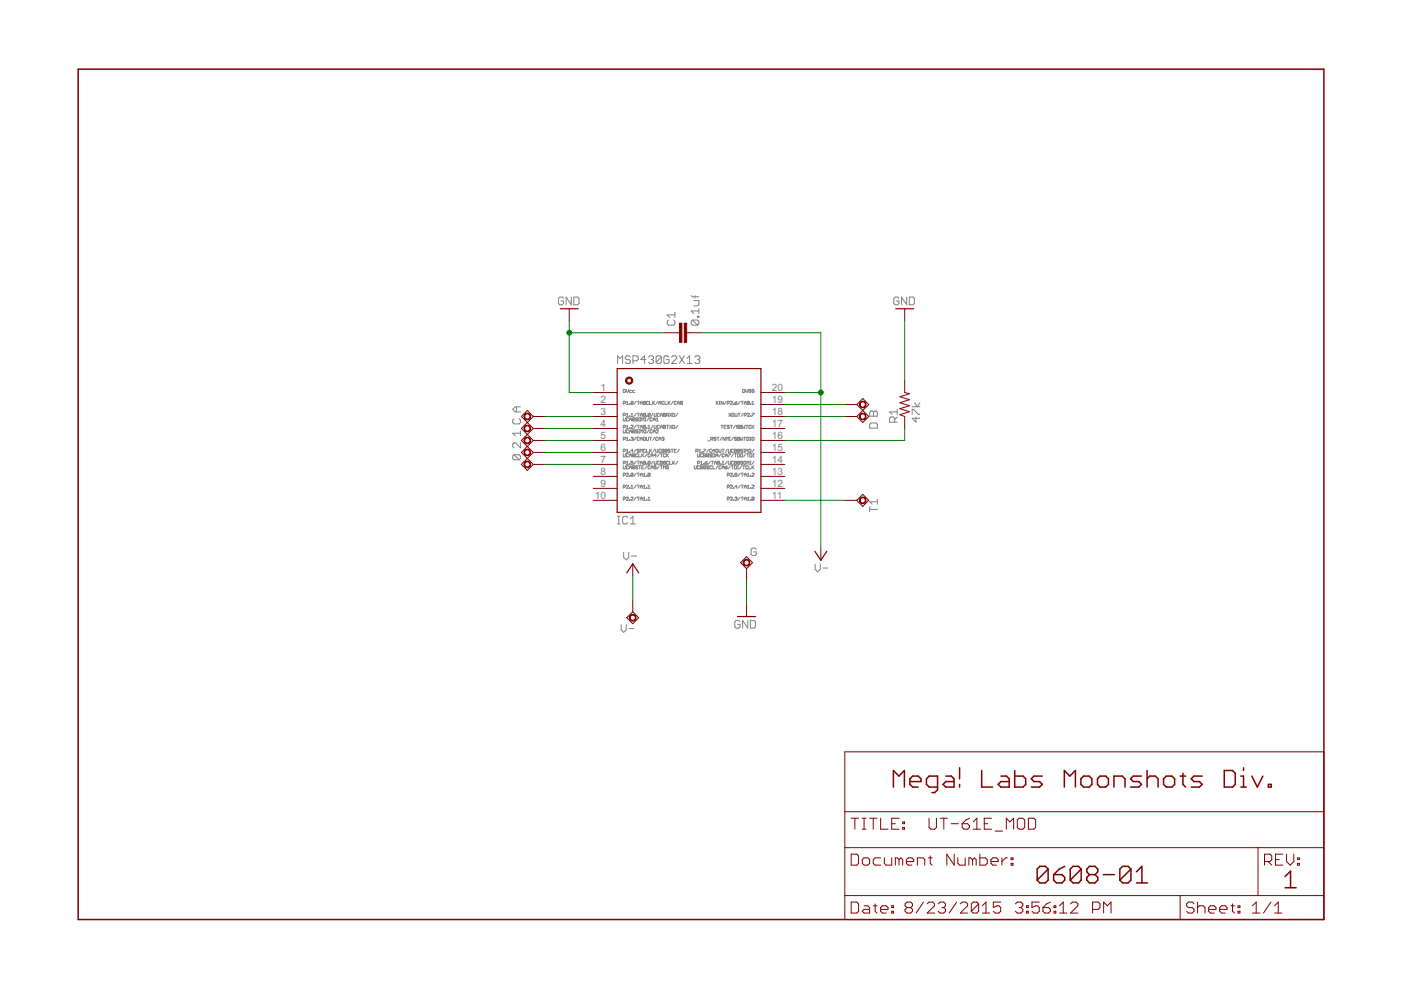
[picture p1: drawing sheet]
<?xml version="1.0" encoding="utf-8"?>
<!DOCTYPE eagle SYSTEM "eagle.dtd">
<!--
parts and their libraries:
SparkFun-Aesthetics: Licensing: Creative Commons ShareAlike 4.0 International - https://creativecommons.org/licenses/by-sa/4.0
-->
<eagle version="7.1.0">
<drawing>
<settings>
<setting alwaysvectorfont="no"/>
<setting verticaltext="up"/>
</settings>
<grid distance="0.1" unitdist="inch" unit="inch" style="lines" multiple="1" display="no" altdistance="0.01" altunitdist="inch" altunit="inch"/>
<schematic xreflabel="%F%N/%S.%C%R" xrefpart="/%S.%C%R">
<libraries>
<library name="testpad">
<symbols>
<symbol name="PPAD">
<wire x1="0" y1="-2.54" x2="1.27" y2="-1.27" width="0.1524" layer="94"/>
<wire x1="1.27" y1="-1.27" x2="0" y2="0" width="0.1524" layer="94"/>
<wire x1="0" y1="0" x2="-1.27" y2="-1.27" width="0.1524" layer="94"/>
<wire x1="-1.27" y1="-1.27" x2="0" y2="-2.54" width="0.1524" layer="94"/>
<circle x="0" y="-1.27" radius="0.635" width="0.1524" layer="94"/>
<text x="-2.54" y="-4.445" size="1.778" layer="95">&gt;NAME</text>
<text x="2.54" y="-1.27" size="1.778" layer="97">&gt;TP_SIGNAL_NAME</text>
<pin name="TP" x="0" y="2.54" visible="off" length="short" direction="in" rot="R270"/>
</symbol>
</symbols>
<devicesets>
<deviceset name="TPSQ" prefix="TP">
<gates>
<gate name="G$1" symbol="PPAD" x="0" y="0"/>
</gates>
<devices>
<device name="B1,27" package="B1,27">
<connects>
<connect gate="G$1" pin="TP" pad="TP"/>
</connects>
<technologies>
<technology name="">
<attribute name="TP_SIGNAL_NAME" value="" constant="no"/>
</technology>
</technologies>
</device>
<device name="B2,54" package="B2,54">
<connects>
<connect gate="G$1" pin="TP" pad="TP"/>
</connects>
<technologies>
<technology name="">
<attribute name="TP_SIGNAL_NAME" value="" constant="no"/>
</technology>
</technologies>
</device>
<device name="PAD1-13" package="P1-13">
<connects>
<connect gate="G$1" pin="TP" pad="TP"/>
</connects>
<technologies>
<technology name="">
<attribute name="TP_SIGNAL_NAME" value="" constant="no"/>
</technology>
</technologies>
</device>
<device name="PAD1-13Y" package="P1-13Y">
<connects>
<connect gate="G$1" pin="TP" pad="TP"/>
</connects>
<technologies>
<technology name="">
<attribute name="TP_SIGNAL_NAME" value="" constant="no"/>
</technology>
</technologies>
</device>
<device name="PAD1-17" package="P1-17">
<connects>
<connect gate="G$1" pin="TP" pad="TP"/>
</connects>
<technologies>
<technology name="">
<attribute name="TP_SIGNAL_NAME" value="" constant="no"/>
</technology>
</technologies>
</device>
<device name="PAD1-17Y" package="P1-17Y">
<connects>
<connect gate="G$1" pin="TP" pad="TP"/>
</connects>
<technologies>
<technology name="">
<attribute name="TP_SIGNAL_NAME" value="" constant="no"/>
</technology>
</technologies>
</device>
<device name="PAD1-20" package="P1-20">
<connects>
<connect gate="G$1" pin="TP" pad="TP"/>
</connects>
<technologies>
<technology name="">
<attribute name="TP_SIGNAL_NAME" value="" constant="no"/>
</technology>
</technologies>
</device>
<device name="PAD1-20Y" package="P1-20Y">
<connects>
<connect gate="G$1" pin="TP" pad="TP"/>
</connects>
<technologies>
<technology name="">
<attribute name="TP_SIGNAL_NAME" value="" constant="no"/>
</technology>
</technologies>
</device>
<device name="TP06R" package="TP06R">
<connects>
<connect gate="G$1" pin="TP" pad="TP"/>
</connects>
<technologies>
<technology name="">
<attribute name="TP_SIGNAL_NAME" value="" constant="no"/>
</technology>
</technologies>
</device>
<device name="TP06SQ" package="TP06SQ">
<connects>
<connect gate="G$1" pin="TP" pad="TP"/>
</connects>
<technologies>
<technology name="">
<attribute name="TP_SIGNAL_NAME" value="" constant="no"/>
</technology>
</technologies>
</device>
<device name="TP07R" package="TP07R">
<connects>
<connect gate="G$1" pin="TP" pad="TP"/>
</connects>
<technologies>
<technology name="">
<attribute name="TP_SIGNAL_NAME" value="" constant="no"/>
</technology>
</technologies>
</device>
<device name="TP07SQ" package="TP07SQ">
<connects>
<connect gate="G$1" pin="TP" pad="TP"/>
</connects>
<technologies>
<technology name="">
<attribute name="TP_SIGNAL_NAME" value="" constant="no"/>
</technology>
</technologies>
</device>
<device name="TP08R" package="TP08R">
<connects>
<connect gate="G$1" pin="TP" pad="TP"/>
</connects>
<technologies>
<technology name="">
<attribute name="TP_SIGNAL_NAME" value="" constant="no"/>
</technology>
</technologies>
</device>
<device name="TP08SQ" package="TP08SQ">
<connects>
<connect gate="G$1" pin="TP" pad="TP"/>
</connects>
<technologies>
<technology name="">
<attribute name="TP_SIGNAL_NAME" value="" constant="no"/>
</technology>
</technologies>
</device>
<device name="TP09R" package="TP09R">
<connects>
<connect gate="G$1" pin="TP" pad="TP"/>
</connects>
<technologies>
<technology name="">
<attribute name="TP_SIGNAL_NAME" value="" constant="no"/>
</technology>
</technologies>
</device>
<device name="TP09SQ" package="TP09SQ">
<connects>
<connect gate="G$1" pin="TP" pad="TP"/>
</connects>
<technologies>
<technology name="">
<attribute name="TP_SIGNAL_NAME" value="" constant="no"/>
</technology>
</technologies>
</device>
<device name="TP10R" package="TP10R">
<connects>
<connect gate="G$1" pin="TP" pad="TP"/>
</connects>
<technologies>
<technology name="">
<attribute name="TP_SIGNAL_NAME" value="" constant="no"/>
</technology>
</technologies>
</device>
<device name="TP10SQ" package="TP10SQ">
<connects>
<connect gate="G$1" pin="TP" pad="TP"/>
</connects>
<technologies>
<technology name="">
<attribute name="TP_SIGNAL_NAME" value="" constant="no"/>
</technology>
</technologies>
</device>
<device name="TP11R" package="TP11R">
<connects>
<connect gate="G$1" pin="TP" pad="TP"/>
</connects>
<technologies>
<technology name="">
<attribute name="TP_SIGNAL_NAME" value="" constant="no"/>
</technology>
</technologies>
</device>
<device name="TP11SQ" package="TP11SQ">
<connects>
<connect gate="G$1" pin="TP" pad="TP"/>
</connects>
<technologies>
<technology name="">
<attribute name="TP_SIGNAL_NAME" value="" constant="no"/>
</technology>
</technologies>
</device>
<device name="TP12SQ" package="TP12SQ">
<connects>
<connect gate="G$1" pin="TP" pad="TP"/>
</connects>
<technologies>
<technology name="">
<attribute name="TP_SIGNAL_NAME" value="" constant="no"/>
</technology>
</technologies>
</device>
<device name="TP12R" package="TP12R">
<connects>
<connect gate="G$1" pin="TP" pad="TP"/>
</connects>
<technologies>
<technology name="">
<attribute name="TP_SIGNAL_NAME" value="" constant="no"/>
</technology>
</technologies>
</device>
<device name="TP13R" package="TP13R">
<connects>
<connect gate="G$1" pin="TP" pad="TP"/>
</connects>
<technologies>
<technology name="">
<attribute name="TP_SIGNAL_NAME" value="" constant="no"/>
</technology>
</technologies>
</device>
<device name="TP14R" package="TP14R">
<connects>
<connect gate="G$1" pin="TP" pad="TP"/>
</connects>
<technologies>
<technology name="">
<attribute name="TP_SIGNAL_NAME" value="" constant="no"/>
</technology>
</technologies>
</device>
<device name="TP15R" package="TP15R">
<connects>
<connect gate="G$1" pin="TP" pad="TP"/>
</connects>
<technologies>
<technology name="">
<attribute name="TP_SIGNAL_NAME" value="" constant="no"/>
</technology>
</technologies>
</device>
<device name="TP16R" package="TP16R">
<connects>
<connect gate="G$1" pin="TP" pad="TP"/>
</connects>
<technologies>
<technology name="">
<attribute name="TP_SIGNAL_NAME" value="" constant="no"/>
</technology>
</technologies>
</device>
<device name="TP17R" package="TP17R">
<connects>
<connect gate="G$1" pin="TP" pad="TP"/>
</connects>
<technologies>
<technology name="">
<attribute name="TP_SIGNAL_NAME" value="" constant="no"/>
</technology>
</technologies>
</device>
<device name="TP18R" package="TP18R">
<connects>
<connect gate="G$1" pin="TP" pad="TP"/>
</connects>
<technologies>
<technology name="">
<attribute name="TP_SIGNAL_NAME" value="" constant="no"/>
</technology>
</technologies>
</device>
<device name="TP19R" package="TP19R">
<connects>
<connect gate="G$1" pin="TP" pad="TP"/>
</connects>
<technologies>
<technology name="">
<attribute name="TP_SIGNAL_NAME" value="" constant="no"/>
</technology>
</technologies>
</device>
<device name="TP20R" package="TP20R">
<connects>
<connect gate="G$1" pin="TP" pad="TP"/>
</connects>
<technologies>
<technology name="">
<attribute name="TP_SIGNAL_NAME" value="" constant="no"/>
</technology>
</technologies>
</device>
<device name="TP13SQ" package="TP13SQ">
<connects>
<connect gate="G$1" pin="TP" pad="TP"/>
</connects>
<technologies>
<technology name="">
<attribute name="TP_SIGNAL_NAME" value="" constant="no"/>
</technology>
</technologies>
</device>
<device name="TP14SQ" package="TP14SQ">
<connects>
<connect gate="G$1" pin="TP" pad="TP"/>
</connects>
<technologies>
<technology name="">
<attribute name="TP_SIGNAL_NAME" value="" constant="no"/>
</technology>
</technologies>
</device>
<device name="TP15SQ" package="TP15SQ">
<connects>
<connect gate="G$1" pin="TP" pad="TP"/>
</connects>
<technologies>
<technology name="">
<attribute name="TP_SIGNAL_NAME" value="" constant="no"/>
</technology>
</technologies>
</device>
<device name="TP16SQ" package="TP16SQ">
<connects>
<connect gate="G$1" pin="TP" pad="TP"/>
</connects>
<technologies>
<technology name="">
<attribute name="TP_SIGNAL_NAME" value="" constant="no"/>
</technology>
</technologies>
</device>
<device name="TP17SQ" package="TP17SQ">
<connects>
<connect gate="G$1" pin="TP" pad="TP"/>
</connects>
<technologies>
<technology name="">
<attribute name="TP_SIGNAL_NAME" value="" constant="no"/>
</technology>
</technologies>
</device>
<device name="TP18SQ" package="TP18SQ">
<connects>
<connect gate="G$1" pin="TP" pad="TP"/>
</connects>
<technologies>
<technology name="">
<attribute name="TP_SIGNAL_NAME" value="" constant="no"/>
</technology>
</technologies>
</device>
<device name="TP19SQ" package="TP19SQ">
<connects>
<connect gate="G$1" pin="TP" pad="TP"/>
</connects>
<technologies>
<technology name="">
<attribute name="TP_SIGNAL_NAME" value="" constant="no"/>
</technology>
</technologies>
</device>
<device name="TP20SQ" package="TP20SQ">
<connects>
<connect gate="G$1" pin="TP" pad="TP"/>
</connects>
<technologies>
<technology name="">
<attribute name="TP_SIGNAL_NAME" value="" constant="no"/>
</technology>
</technologies>
</device>
</devices>
</deviceset>
</devicesets>
</library>
<library name="SparkFun-Aesthetics">
<symbols>
<symbol name="DGND">
<wire x1="-1.905" y1="0" x2="1.905" y2="0" width="0.254" layer="94"/>
<text x="-2.54" y="-2.54" size="1.778" layer="96">&gt;VALUE</text>
<pin name="GND" x="0" y="2.54" visible="off" length="short" direction="sup" rot="R270"/>
</symbol>
</symbols>
<devicesets>
<deviceset name="GND" prefix="GND">
<gates>
<gate name="1" symbol="DGND" x="0" y="0"/>
</gates>
<devices>
<device name="">
<technologies>
<technology name=""/>
</technologies>
</device>
</devices>
</deviceset>
</devicesets>
</library>
<library name="supply2">
<symbols>
<symbol name="V-">
<wire x1="-1.27" y1="1.905" x2="0" y2="0" width="0.254" layer="94"/>
<wire x1="0" y1="0" x2="1.27" y2="1.905" width="0.254" layer="94"/>
<text x="-1.27" y="-2.54" size="1.778" layer="96">&gt;VALUE</text>
<pin name="V-" x="0" y="2.54" visible="off" length="short" direction="sup" rot="R270"/>
</symbol>
</symbols>
<devicesets>
<deviceset name="V-" prefix="SUPPLY">
<gates>
<gate name="1" symbol="V-" x="0" y="0"/>
</gates>
<devices>
<device name="">
<technologies>
<technology name=""/>
</technologies>
</device>
</devices>
</deviceset>
</devicesets>
</library>
<library name="ti_msp430">
<symbols>
<symbol name="MSP430G2X13-20">
<wire x1="-15.24" y1="17.78" x2="15.24" y2="17.78" width="0.254" layer="94"/>
<wire x1="15.24" y1="17.78" x2="15.24" y2="-12.7" width="0.254" layer="94"/>
<wire x1="15.24" y1="-12.7" x2="-15.24" y2="-12.7" width="0.254" layer="94"/>
<wire x1="-15.24" y1="-12.7" x2="-15.24" y2="17.78" width="0.254" layer="94"/>
<circle x="-12.7" y="15.24" radius="0.635" width="0.254" layer="94"/>
<text x="-15.24" y="18.796" size="1.778" layer="96">MSP430G2X13</text>
<text x="-13.97" y="12.7" size="0.7112" layer="95" font="vector">DVcc</text>
<text x="-13.97" y="10.16" size="0.7112" layer="95" font="vector">P1.0/TA0CLK/ACLK/CA0</text>
<text x="-13.97" y="7.62" size="0.7112" layer="95" font="vector">P1.1/TA0.0/UCA0RXD/</text>
<text x="-13.97" y="5.08" size="0.7112" layer="95" font="vector">P1.2/TA0.1/UCA0TXD/</text>
<text x="-13.97" y="2.54" size="0.7112" layer="95" font="vector">P1.3/CAOUT/CA3</text>
<text x="-13.97" y="0" size="0.7112" layer="95" font="vector">P1.4/SMCLK/UCB0STE/</text>
<text x="-13.97" y="-2.54" size="0.7112" layer="95" font="vector">P1.5/TA0.0/UCB0CLK/</text>
<text x="13.97" y="-1.8288" size="0.7112" layer="95" font="vector" rot="R180">P1.6/TA0.1/UCB0SOMI/</text>
<text x="13.97" y="0.7112" size="0.7112" layer="95" font="vector" rot="R180">P1.7/CAOUT/UCB0SIMO/</text>
<text x="13.97" y="3.2512" size="0.7112" layer="95" font="vector" rot="R180">_RST/NMI/SBWTDIO</text>
<text x="13.97" y="5.7912" size="0.7112" layer="95" font="vector" rot="R180">TEST/SBWTCK</text>
<text x="13.97" y="8.3312" size="0.7112" layer="95" font="vector" rot="R180">XOUT/P2.7</text>
<text x="13.97" y="10.8712" size="0.7112" layer="95" font="vector" rot="R180">XIN/P2.6/TA0.1</text>
<text x="13.97" y="13.4112" size="0.7112" layer="95" font="vector" rot="R180">DVSS</text>
<text x="-13.97" y="-5.08" size="0.7112" layer="95" font="vector">P2.0/TA1.0</text>
<text x="-13.97" y="-7.62" size="0.7112" layer="95" font="vector">P2.1/TA1.1</text>
<text x="-13.97" y="-10.16" size="0.7112" layer="95" font="vector">P2.2/TA1.1</text>
<text x="13.97" y="-9.4488" size="0.7112" layer="95" font="vector" rot="R180">P2.3/TA1.0</text>
<text x="13.97" y="-6.9088" size="0.7112" layer="95" font="vector" rot="R180">P2.4/TA1.2</text>
<text x="13.97" y="-4.3688" size="0.7112" layer="95" font="vector" rot="R180">P2.5/TA1.2</text>
<text x="-13.97" y="-0.9652" size="0.7112" layer="95" font="vector">UCA0CLK/CA4/TCK</text>
<text x="13.97" y="-2.794" size="0.7112" layer="95" font="vector" rot="R180">UCB0SCL/CA6/TDI/TCLK</text>
<text x="13.97" y="-0.254" size="0.7112" layer="95" font="vector" rot="R180">UCB0SDA/CA7/TDO/TDI</text>
<text x="-13.97" y="-3.5052" size="0.7112" layer="95" font="vector">UCA0STE/CA5/TMS</text>
<text x="-13.97" y="6.6548" size="0.7112" layer="95" font="vector">UCA0SOMI/CA1</text>
<text x="-13.97" y="4.1148" size="0.7112" layer="95" font="vector">UCA0SIMO/CA2</text>
<text x="-15.24" y="-15.24" size="1.778" layer="95">&gt;NAME</text>
<pin name="1" x="-20.32" y="12.7" visible="pad" length="middle"/>
<pin name="2" x="-20.32" y="10.16" visible="pad" length="middle"/>
<pin name="3" x="-20.32" y="7.62" visible="pad" length="middle"/>
<pin name="4" x="-20.32" y="5.08" visible="pad" length="middle"/>
<pin name="5" x="-20.32" y="2.54" visible="pad" length="middle"/>
<pin name="6" x="-20.32" y="0" visible="pad" length="middle"/>
<pin name="7" x="-20.32" y="-2.54" visible="pad" length="middle"/>
<pin name="14" x="20.32" y="-2.54" visible="pad" length="middle" rot="R180"/>
<pin name="15" x="20.32" y="0" visible="pad" length="middle" rot="R180"/>
<pin name="16" x="20.32" y="2.54" visible="pad" length="middle" rot="R180"/>
<pin name="17" x="20.32" y="5.08" visible="pad" length="middle" rot="R180"/>
<pin name="18" x="20.32" y="7.62" visible="pad" length="middle" rot="R180"/>
<pin name="19" x="20.32" y="10.16" visible="pad" length="middle" rot="R180"/>
<pin name="20" x="20.32" y="12.7" visible="pad" length="middle" rot="R180"/>
<pin name="8" x="-20.32" y="-5.08" visible="pad" length="middle"/>
<pin name="9" x="-20.32" y="-7.62" visible="pad" length="middle"/>
<pin name="10" x="-20.32" y="-10.16" visible="pad" length="middle"/>
<pin name="13" x="20.32" y="-5.08" visible="pad" length="middle" rot="R180"/>
<pin name="12" x="20.32" y="-7.62" visible="pad" length="middle" rot="R180"/>
<pin name="11" x="20.32" y="-10.16" visible="pad" length="middle" rot="R180"/>
</symbol>
</symbols>
<devicesets>
<deviceset name="MSP430G2X13-20" prefix="IC">
<gates>
<gate name="G$1" symbol="MSP430G2X13-20" x="0" y="0"/>
</gates>
<devices>
<device name="N20" package="N20">
<connects>
<connect gate="G$1" pin="1" pad="1"/>
<connect gate="G$1" pin="10" pad="10"/>
<connect gate="G$1" pin="11" pad="11"/>
<connect gate="G$1" pin="12" pad="12"/>
<connect gate="G$1" pin="13" pad="13"/>
<connect gate="G$1" pin="14" pad="14"/>
<connect gate="G$1" pin="15" pad="15"/>
<connect gate="G$1" pin="16" pad="16"/>
<connect gate="G$1" pin="17" pad="17"/>
<connect gate="G$1" pin="18" pad="18"/>
<connect gate="G$1" pin="19" pad="19"/>
<connect gate="G$1" pin="2" pad="2"/>
<connect gate="G$1" pin="20" pad="20"/>
<connect gate="G$1" pin="3" pad="3"/>
<connect gate="G$1" pin="4" pad="4"/>
<connect gate="G$1" pin="5" pad="5"/>
<connect gate="G$1" pin="6" pad="6"/>
<connect gate="G$1" pin="7" pad="7"/>
<connect gate="G$1" pin="8" pad="8"/>
<connect gate="G$1" pin="9" pad="9"/>
</connects>
<technologies>
<technology name=""/>
</technologies>
</device>
<device name="PW20" package="PW20">
<connects>
<connect gate="G$1" pin="1" pad="1"/>
<connect gate="G$1" pin="10" pad="10"/>
<connect gate="G$1" pin="11" pad="11"/>
<connect gate="G$1" pin="12" pad="12"/>
<connect gate="G$1" pin="13" pad="13"/>
<connect gate="G$1" pin="14" pad="14"/>
<connect gate="G$1" pin="15" pad="15"/>
<connect gate="G$1" pin="16" pad="16"/>
<connect gate="G$1" pin="17" pad="17"/>
<connect gate="G$1" pin="18" pad="18"/>
<connect gate="G$1" pin="19" pad="19"/>
<connect gate="G$1" pin="2" pad="2"/>
<connect gate="G$1" pin="20" pad="20"/>
<connect gate="G$1" pin="3" pad="3"/>
<connect gate="G$1" pin="4" pad="4"/>
<connect gate="G$1" pin="5" pad="5"/>
<connect gate="G$1" pin="6" pad="6"/>
<connect gate="G$1" pin="7" pad="7"/>
<connect gate="G$1" pin="8" pad="8"/>
<connect gate="G$1" pin="9" pad="9"/>
</connects>
<technologies>
<technology name=""/>
</technologies>
</device>
</devices>
</deviceset>
</devicesets>
</library>
<library name="SparkFun-Passives">
<symbols>
<symbol name="CAP">
<wire x1="0" y1="2.54" x2="0" y2="2.032" width="0.1524" layer="94"/>
<wire x1="0" y1="0" x2="0" y2="0.508" width="0.1524" layer="94"/>
<text x="1.524" y="2.921" size="1.778" layer="95">&gt;NAME</text>
<text x="1.524" y="-2.159" size="1.778" layer="96">&gt;VALUE</text>
<rectangle x1="-2.032" y1="0.508" x2="2.032" y2="1.016" layer="94"/>
<rectangle x1="-2.032" y1="1.524" x2="2.032" y2="2.032" layer="94"/>
<pin name="1" x="0" y="5.08" visible="off" length="short" direction="pas" swaplevel="1" rot="R270"/>
<pin name="2" x="0" y="-2.54" visible="off" length="short" direction="pas" swaplevel="1" rot="R90"/>
</symbol>
<symbol name="RESISTOR">
<wire x1="-2.54" y1="0" x2="-2.159" y2="1.016" width="0.1524" layer="94"/>
<wire x1="-2.159" y1="1.016" x2="-1.524" y2="-1.016" width="0.1524" layer="94"/>
<wire x1="-1.524" y1="-1.016" x2="-0.889" y2="1.016" width="0.1524" layer="94"/>
<wire x1="-0.889" y1="1.016" x2="-0.254" y2="-1.016" width="0.1524" layer="94"/>
<wire x1="-0.254" y1="-1.016" x2="0.381" y2="1.016" width="0.1524" layer="94"/>
<wire x1="0.381" y1="1.016" x2="1.016" y2="-1.016" width="0.1524" layer="94"/>
<wire x1="1.016" y1="-1.016" x2="1.651" y2="1.016" width="0.1524" layer="94"/>
<wire x1="1.651" y1="1.016" x2="2.286" y2="-1.016" width="0.1524" layer="94"/>
<wire x1="2.286" y1="-1.016" x2="2.54" y2="0" width="0.1524" layer="94"/>
<text x="-3.81" y="1.4986" size="1.778" layer="95">&gt;NAME</text>
<text x="-3.81" y="-3.302" size="1.778" layer="96">&gt;VALUE</text>
<pin name="2" x="5.08" y="0" visible="off" length="short" direction="pas" swaplevel="1" rot="R180"/>
<pin name="1" x="-5.08" y="0" visible="off" length="short" direction="pas" swaplevel="1"/>
</symbol>
</symbols>
<devicesets>
<deviceset name="CAP" prefix="C" uservalue="yes">
<gates>
<gate name="G$1" symbol="CAP" x="0" y="0"/>
</gates>
<devices>
<device name="PTH" package="CAP-PTH-SMALL">
<connects>
<connect gate="G$1" pin="1" pad="1"/>
<connect gate="G$1" pin="2" pad="2"/>
</connects>
<technologies>
<technology name=""/>
</technologies>
</device>
<device name="PTH2" package="CAP-PTH-SMALL2">
<connects>
<connect gate="G$1" pin="1" pad="1"/>
<connect gate="G$1" pin="2" pad="2"/>
</connects>
<technologies>
<technology name=""/>
</technologies>
</device>
<device name="0805" package="0805">
<connects>
<connect gate="G$1" pin="1" pad="1"/>
<connect gate="G$1" pin="2" pad="2"/>
</connects>
<technologies>
<technology name=""/>
</technologies>
</device>
<device name="PTH3" package="CAP-PTH-LARGE">
<connects>
<connect gate="G$1" pin="1" pad="1"/>
<connect gate="G$1" pin="2" pad="2"/>
</connects>
<technologies>
<technology name=""/>
</technologies>
</device>
<device name="SMD" package="GRM43D">
<connects>
<connect gate="G$1" pin="1" pad="A"/>
<connect gate="G$1" pin="2" pad="C"/>
</connects>
<technologies>
<technology name=""/>
</technologies>
</device>
<device name="0603-CAP" package="0603-CAP">
<connects>
<connect gate="G$1" pin="1" pad="1"/>
<connect gate="G$1" pin="2" pad="2"/>
</connects>
<technologies>
<technology name=""/>
</technologies>
</device>
<device name="0402-CAP" package="0402-CAP">
<connects>
<connect gate="G$1" pin="1" pad="1"/>
<connect gate="G$1" pin="2" pad="2"/>
</connects>
<technologies>
<technology name=""/>
</technologies>
</device>
<device name="PTH1" package="CAP-PTH-5MM">
<connects>
<connect gate="G$1" pin="1" pad="1"/>
<connect gate="G$1" pin="2" pad="2"/>
</connects>
<technologies>
<technology name=""/>
</technologies>
</device>
<device name="_" package="AXIAL-5MM">
<connects>
<connect gate="G$1" pin="1" pad="P$1"/>
<connect gate="G$1" pin="2" pad="P$2"/>
</connects>
<technologies>
<technology name=""/>
</technologies>
</device>
<device name="1210" package="1210">
<connects>
<connect gate="G$1" pin="1" pad="1"/>
<connect gate="G$1" pin="2" pad="2"/>
</connects>
<technologies>
<technology name=""/>
</technologies>
</device>
<device name="1206" package="1206">
<connects>
<connect gate="G$1" pin="1" pad="1"/>
<connect gate="G$1" pin="2" pad="2"/>
</connects>
<technologies>
<technology name=""/>
</technologies>
</device>
<device name="ASMD" package="CTZ3">
<connects>
<connect gate="G$1" pin="1" pad="+"/>
<connect gate="G$1" pin="2" pad="-"/>
</connects>
<technologies>
<technology name=""/>
</technologies>
</device>
<device name="KIT" package="CAP-PTH-SMALL-KIT">
<connects>
<connect gate="G$1" pin="1" pad="1"/>
<connect gate="G$1" pin="2" pad="2"/>
</connects>
<technologies>
<technology name=""/>
</technologies>
</device>
<device name="EZ" package="CAP-PTH-SMALLEZ">
<connects>
<connect gate="G$1" pin="1" pad="1"/>
<connect gate="G$1" pin="2" pad="2"/>
</connects>
<technologies>
<technology name=""/>
</technologies>
</device>
</devices>
</deviceset>
<deviceset name="RESISTOR" prefix="R" uservalue="yes">
<gates>
<gate name="G$1" symbol="RESISTOR" x="0" y="0"/>
</gates>
<devices>
<device name="1206" package="1206">
<connects>
<connect gate="G$1" pin="1" pad="1"/>
<connect gate="G$1" pin="2" pad="2"/>
</connects>
<technologies>
<technology name=""/>
</technologies>
</device>
<device name="AXIAL-0.3" package="AXIAL-0.3">
<connects>
<connect gate="G$1" pin="1" pad="P$1"/>
<connect gate="G$1" pin="2" pad="P$2"/>
</connects>
<technologies>
<technology name=""/>
</technologies>
</device>
<device name="2010" package="R2010">
<connects>
<connect gate="G$1" pin="1" pad="1"/>
<connect gate="G$1" pin="2" pad="2"/>
</connects>
<technologies>
<technology name=""/>
</technologies>
</device>
<device name="0805-RES" package="0805">
<connects>
<connect gate="G$1" pin="1" pad="1"/>
<connect gate="G$1" pin="2" pad="2"/>
</connects>
<technologies>
<technology name=""/>
</technologies>
</device>
<device name="0603-RES" package="0603-RES">
<connects>
<connect gate="G$1" pin="1" pad="1"/>
<connect gate="G$1" pin="2" pad="2"/>
</connects>
<technologies>
<technology name=""/>
</technologies>
</device>
<device name="0402-RES" package="0402-RES">
<connects>
<connect gate="G$1" pin="1" pad="1"/>
<connect gate="G$1" pin="2" pad="2"/>
</connects>
<technologies>
<technology name=""/>
</technologies>
</device>
<device name="PTH-1/6W" package="1/6W-RES">
<connects>
<connect gate="G$1" pin="1" pad="1"/>
<connect gate="G$1" pin="2" pad="2"/>
</connects>
<technologies>
<technology name=""/>
</technologies>
</device>
<device name="2512" package="R2512">
<connects>
<connect gate="G$1" pin="1" pad="1"/>
<connect gate="G$1" pin="2" pad="2"/>
</connects>
<technologies>
<technology name=""/>
</technologies>
</device>
<device name="PTH-1/4W" package="AXIAL-0.4">
<connects>
<connect gate="G$1" pin="1" pad="P$1"/>
<connect gate="G$1" pin="2" pad="P$2"/>
</connects>
<technologies>
<technology name=""/>
</technologies>
</device>
<device name="PTH-1/2W" package="AXIAL-0.5">
<connects>
<connect gate="G$1" pin="1" pad="P$1"/>
<connect gate="G$1" pin="2" pad="P$2"/>
</connects>
<technologies>
<technology name=""/>
</technologies>
</device>
<device name="PTH-1W" package="AXIAL-0.6">
<connects>
<connect gate="G$1" pin="1" pad="P$1"/>
<connect gate="G$1" pin="2" pad="P$2"/>
</connects>
<technologies>
<technology name=""/>
</technologies>
</device>
<device name="PTH-2W" package="AXIAL-0.8">
<connects>
<connect gate="G$1" pin="1" pad="P$1"/>
<connect gate="G$1" pin="2" pad="P$2"/>
</connects>
<technologies>
<technology name=""/>
</technologies>
</device>
<device name="KIT" package="AXIAL-0.3-KIT">
<connects>
<connect gate="G$1" pin="1" pad="P$1"/>
<connect gate="G$1" pin="2" pad="P$2"/>
</connects>
<technologies>
<technology name=""/>
</technologies>
</device>
<device name="EZ" package="AXIAL-0.3EZ">
<connects>
<connect gate="G$1" pin="1" pad="P$1"/>
<connect gate="G$1" pin="2" pad="P$2"/>
</connects>
<technologies>
<technology name=""/>
</technologies>
</device>
</devices>
</deviceset>
</devicesets>
</library>
<library name="frames">
<symbols>
<symbol name="DINA4_L">
<frame x1="0" y1="0" x2="264.16" y2="180.34" columns="4" rows="4" layer="94" border-left="no" border-top="no" border-right="no" border-bottom="no"/>
</symbol>
<symbol name="DOCFIELD">
<wire x1="0" y1="0" x2="71.12" y2="0" width="0.1016" layer="94"/>
<wire x1="101.6" y1="15.24" x2="87.63" y2="15.24" width="0.1016" layer="94"/>
<wire x1="0" y1="0" x2="0" y2="5.08" width="0.1016" layer="94"/>
<wire x1="0" y1="5.08" x2="71.12" y2="5.08" width="0.1016" layer="94"/>
<wire x1="0" y1="5.08" x2="0" y2="15.24" width="0.1016" layer="94"/>
<wire x1="101.6" y1="15.24" x2="101.6" y2="5.08" width="0.1016" layer="94"/>
<wire x1="71.12" y1="5.08" x2="71.12" y2="0" width="0.1016" layer="94"/>
<wire x1="71.12" y1="5.08" x2="87.63" y2="5.08" width="0.1016" layer="94"/>
<wire x1="71.12" y1="0" x2="101.6" y2="0" width="0.1016" layer="94"/>
<wire x1="87.63" y1="15.24" x2="87.63" y2="5.08" width="0.1016" layer="94"/>
<wire x1="87.63" y1="15.24" x2="0" y2="15.24" width="0.1016" layer="94"/>
<wire x1="87.63" y1="5.08" x2="101.6" y2="5.08" width="0.1016" layer="94"/>
<wire x1="101.6" y1="5.08" x2="101.6" y2="0" width="0.1016" layer="94"/>
<wire x1="0" y1="15.24" x2="0" y2="22.86" width="0.1016" layer="94"/>
<wire x1="101.6" y1="35.56" x2="0" y2="35.56" width="0.1016" layer="94"/>
<wire x1="101.6" y1="35.56" x2="101.6" y2="22.86" width="0.1016" layer="94"/>
<wire x1="0" y1="22.86" x2="101.6" y2="22.86" width="0.1016" layer="94"/>
<wire x1="0" y1="22.86" x2="0" y2="35.56" width="0.1016" layer="94"/>
<wire x1="101.6" y1="22.86" x2="101.6" y2="15.24" width="0.1016" layer="94"/>
<text x="1.27" y="1.27" size="2.54" layer="94">Date:</text>
<text x="12.7" y="1.27" size="2.54" layer="94">&gt;LAST_DATE_TIME</text>
<text x="72.39" y="1.27" size="2.54" layer="94">Sheet:</text>
<text x="86.36" y="1.27" size="2.54" layer="94">&gt;SHEET</text>
<text x="88.9" y="11.43" size="2.54" layer="94">REV:</text>
<text x="1.27" y="19.05" size="2.54" layer="94">TITLE:</text>
<text x="1.27" y="11.43" size="2.54" layer="94">Document Number:</text>
<text x="17.78" y="19.05" size="2.54" layer="94">&gt;DRAWING_NAME</text>
</symbol>
</symbols>
<devicesets>
<deviceset name="DINA4_L" prefix="FRAME" uservalue="yes">
<gates>
<gate name="G$1" symbol="DINA4_L" x="0" y="0"/>
<gate name="G$2" symbol="DOCFIELD" x="162.56" y="0" addlevel="must"/>
</gates>
<devices>
<device name="">
<technologies>
<technology name=""/>
</technologies>
</device>
</devices>
</deviceset>
</devicesets>
</library>
</libraries>
<attributes>
</attributes>
<variantdefs>
</variantdefs>
<classes>
<class number="0" name="default" width="0" drill="0">
</class>
</classes>
<parts>
<part name="A" library="testpad" deviceset="TPSQ" device="TP18SQ"/>
<part name="C" library="testpad" deviceset="TPSQ" device="TP18SQ"/>
<part name="B" library="testpad" deviceset="TPSQ" device="TP18SQ"/>
<part name="D" library="testpad" deviceset="TPSQ" device="TP18SQ"/>
<part name="1" library="testpad" deviceset="TPSQ" device="TP18SQ"/>
<part name="2" library="testpad" deviceset="TPSQ" device="TP18SQ"/>
<part name="0" library="testpad" deviceset="TPSQ" device="TP18SQ"/>
<part name="V-" library="testpad" deviceset="TPSQ" device="TP18SQ"/>
<part name="G" library="testpad" deviceset="TPSQ" device="TP18SQ"/>
<part name="GND2" library="SparkFun-Aesthetics" deviceset="GND" device=""/>
<part name="GND3" library="SparkFun-Aesthetics" deviceset="GND" device=""/>
<part name="SUPPLY2" library="supply2" deviceset="V-" device=""/>
<part name="C1" library="SparkFun-Passives" deviceset="CAP" device="0805" value="0.1uf"/>
<part name="R1" library="SparkFun-Passives" deviceset="RESISTOR" device="0805-RES" value="47k"/>
<part name="IC1" library="ti_msp430" deviceset="MSP430G2X13-20" device="PW20"/>
<part name="T1" library="testpad" deviceset="TPSQ" device="TP18SQ"/>
<part name="GND1" library="SparkFun-Aesthetics" deviceset="GND" device=""/>
<part name="SUPPLY1" library="supply2" deviceset="V-" device=""/>
<part name="FRAME1" library="frames" deviceset="DINA4_L" device=""/>
</parts>
<sheets>
<sheet>
<plain>
<text x="175.26" y="30.48" size="3.81" layer="94">Mega! Labs Moonshots Div.</text>
<text x="258.318" y="9.144" size="3.81" layer="94">1</text>
<text x="205.74" y="10.16" size="3.81" layer="94">0608-01</text>
</plain>
<instances>
<instance part="A" gate="G$1" x="99.06" y="109.22" rot="R270"/>
<instance part="C" gate="G$1" x="99.06" y="106.68" rot="R270"/>
<instance part="B" gate="G$1" x="167.64" y="111.76" rot="R90"/>
<instance part="D" gate="G$1" x="167.64" y="109.22" rot="R90"/>
<instance part="1" gate="G$1" x="99.06" y="104.14" rot="R270"/>
<instance part="2" gate="G$1" x="99.06" y="101.6" rot="R270"/>
<instance part="0" gate="G$1" x="99.06" y="99.06" rot="R270"/>
<instance part="V-" gate="G$1" x="120.142" y="67.818"/>
<instance part="G" gate="G$1" x="144.272" y="76.962" rot="R180"/>
<instance part="GND2" gate="1" x="177.8" y="132.08" rot="R180"/>
<instance part="GND3" gate="1" x="144.272" y="66.802"/>
<instance part="SUPPLY2" gate="1" x="120.142" y="77.978" rot="R180"/>
<instance part="C1" gate="G$1" x="132.08" y="127" rot="R90"/>
<instance part="R1" gate="G$1" x="177.8" y="111.76" rot="R90"/>
<instance part="IC1" gate="G$1" x="132.08" y="101.6"/>
<instance part="T1" gate="G$1" x="167.64" y="91.44" smashed="yes" rot="R90">
<attribute name="NAME" x="172.085" y="88.9" size="1.778" layer="95" rot="R90"/>
<attribute name="TP_SIGNAL_NAME" x="168.91" y="93.98" size="1.778" layer="97" rot="R90"/>
</instance>
<instance part="GND1" gate="1" x="106.68" y="132.08" rot="R180"/>
<instance part="SUPPLY1" gate="1" x="160.02" y="78.74"/>
<instance part="FRAME1" gate="G$1" x="2.54" y="2.54"/>
<instance part="FRAME1" gate="G$2" x="165.1" y="2.54"/>
</instances>
<busses>
</busses>
<nets>
<net name="GND" class="0">
<segment>
<pinref part="GND2" gate="1" pin="GND"/>
<wire x1="177.8" y1="116.84" x2="177.8" y2="129.54" width="0.1524" layer="91"/>
<pinref part="R1" gate="G$1" pin="2"/>
</segment>
<segment>
<pinref part="IC1" gate="G$1" pin="1"/>
<wire x1="111.76" y1="114.3" x2="106.68" y2="114.3" width="0.1524" layer="91"/>
<pinref part="GND1" gate="1" pin="GND"/>
<wire x1="106.68" y1="129.54" x2="106.68" y2="127" width="0.1524" layer="91"/>
<pinref part="C1" gate="G$1" pin="1"/>
<wire x1="106.68" y1="127" x2="106.68" y2="114.3" width="0.1524" layer="91"/>
<wire x1="127" y1="127" x2="106.68" y2="127" width="0.1524" layer="91"/>
<junction x="106.68" y="127"/>
</segment>
<segment>
<pinref part="GND3" gate="1" pin="GND"/>
<pinref part="G" gate="G$1" pin="TP"/>
<wire x1="144.272" y1="69.342" x2="144.272" y2="74.422" width="0.1524" layer="91"/>
</segment>
</net>
<net name="V-" class="0">
<segment>
<pinref part="IC1" gate="G$1" pin="20"/>
<wire x1="152.4" y1="114.3" x2="160.02" y2="114.3" width="0.1524" layer="91"/>
<wire x1="160.02" y1="114.3" x2="160.02" y2="81.28" width="0.1524" layer="91"/>
<pinref part="SUPPLY1" gate="1" pin="V-"/>
<pinref part="C1" gate="G$1" pin="2"/>
<wire x1="134.62" y1="127" x2="160.02" y2="127" width="0.1524" layer="91"/>
<wire x1="160.02" y1="127" x2="160.02" y2="114.3" width="0.1524" layer="91"/>
<junction x="160.02" y="114.3"/>
</segment>
<segment>
<pinref part="V-" gate="G$1" pin="TP"/>
<pinref part="SUPPLY2" gate="1" pin="V-"/>
<wire x1="120.142" y1="70.358" x2="120.142" y2="75.438" width="0.1524" layer="91"/>
</segment>
</net>
<net name="N$5" class="0">
<segment>
<wire x1="177.8" y1="104.14" x2="177.8" y2="106.68" width="0.1524" layer="91"/>
<pinref part="R1" gate="G$1" pin="1"/>
<pinref part="IC1" gate="G$1" pin="16"/>
<wire x1="152.4" y1="104.14" x2="177.8" y2="104.14" width="0.1524" layer="91"/>
</segment>
</net>
<net name="N$2" class="0">
<segment>
<pinref part="A" gate="G$1" pin="TP"/>
<pinref part="IC1" gate="G$1" pin="3"/>
<wire x1="101.6" y1="109.22" x2="111.76" y2="109.22" width="0.1524" layer="91"/>
</segment>
</net>
<net name="N$3" class="0">
<segment>
<pinref part="C" gate="G$1" pin="TP"/>
<pinref part="IC1" gate="G$1" pin="4"/>
<wire x1="101.6" y1="106.68" x2="111.76" y2="106.68" width="0.1524" layer="91"/>
</segment>
</net>
<net name="N$6" class="0">
<segment>
<pinref part="1" gate="G$1" pin="TP"/>
<pinref part="IC1" gate="G$1" pin="5"/>
<wire x1="101.6" y1="104.14" x2="111.76" y2="104.14" width="0.1524" layer="91"/>
</segment>
</net>
<net name="N$7" class="0">
<segment>
<pinref part="2" gate="G$1" pin="TP"/>
<pinref part="IC1" gate="G$1" pin="6"/>
<wire x1="101.6" y1="101.6" x2="111.76" y2="101.6" width="0.1524" layer="91"/>
</segment>
</net>
<net name="N$8" class="0">
<segment>
<pinref part="0" gate="G$1" pin="TP"/>
<pinref part="IC1" gate="G$1" pin="7"/>
<wire x1="101.6" y1="99.06" x2="111.76" y2="99.06" width="0.1524" layer="91"/>
</segment>
</net>
<net name="N$1" class="0">
<segment>
<pinref part="B" gate="G$1" pin="TP"/>
<pinref part="IC1" gate="G$1" pin="19"/>
<wire x1="165.1" y1="111.76" x2="152.4" y2="111.76" width="0.1524" layer="91"/>
</segment>
</net>
<net name="N$4" class="0">
<segment>
<pinref part="D" gate="G$1" pin="TP"/>
<pinref part="IC1" gate="G$1" pin="18"/>
<wire x1="165.1" y1="109.22" x2="152.4" y2="109.22" width="0.1524" layer="91"/>
</segment>
</net>
<net name="N$9" class="0">
<segment>
<pinref part="IC1" gate="G$1" pin="11"/>
<pinref part="T1" gate="G$1" pin="TP"/>
<wire x1="152.4" y1="91.44" x2="165.1" y2="91.44" width="0.1524" layer="91"/>
</segment>
</net>
</nets>
</sheet>
</sheets>
<errors>
<approved hash="113,1,134.516,92.606,FRAME1,,,,,"/>
</errors>
</schematic>
</drawing>
</eagle>
